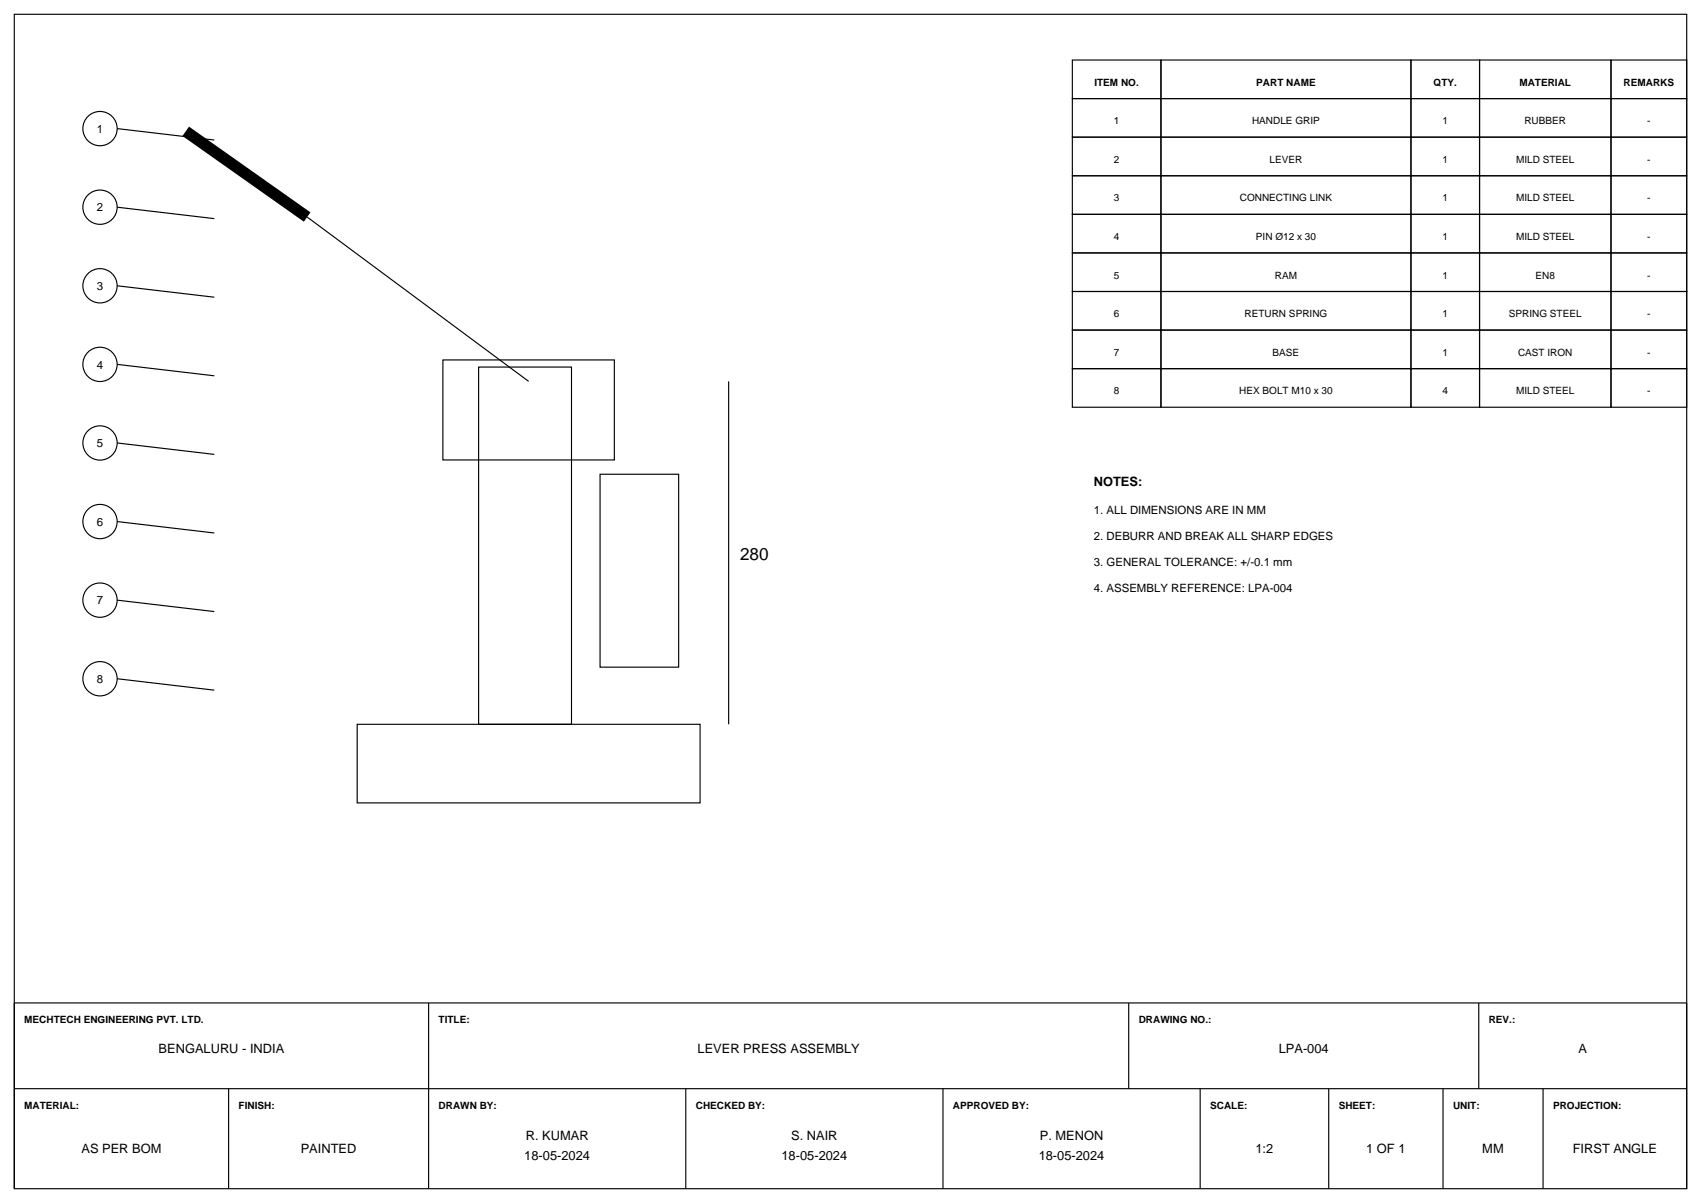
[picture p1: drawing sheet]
<svg xmlns="http://www.w3.org/2000/svg" width="420mm" height="297mm" viewBox="0 0 420 297" stroke-linecap="round" stroke-linejoin="round" font-family="sans-serif">
<g fill="none" stroke="#000" stroke-width=".28">
<path d="M3.5 3.5h413v290h-413zM264.8 14.8h21.9v9.5h-21.9zM286.7 14.8h61.7v9.5h-61.7zM348.4 14.8h16.9v9.5h-16.9zM365.3 14.8h32.5v9.5h-32.5zM397.8 14.8h18.7v9.5h-18.7zM28.9 31.8l24 2.8M264.8 24.3h21.9v9.6h-21.9zM264.8 33.9h21.9v9.5h-21.9zM286.7 24.3h61.7v9.6h-61.7zM286.7 33.9h61.7v9.5h-61.7zM348.4 24.3h16.9v9.6h-16.9z"/>
<path d="M348.4 33.9h16.9v9.5h-16.9zM365.3 24.3h32.5v9.6h-32.5zM365.3 33.9h32.5v9.5h-32.5zM397.8 24.3h18.7v9.6h-18.7zM397.8 33.9h18.7v9.5h-18.7zM28.9 51.2l24 2.8M75.8 53.6l54.7 40.6M264.8 43.4h21.9v9.5h-21.9zM264.8 52.9h21.9v9.5h-21.9zM286.7 43.4h61.7v9.5h-61.7zM286.7 52.9h61.7v9.5h-61.7zM348.4 43.4h16.9v9.5h-16.9z"/>
<path d="M348.4 52.9h16.9v9.5h-16.9zM365.3 43.4h32.5v9.5h-32.5zM365.3 52.9h32.5v9.5h-32.5zM397.8 43.4h18.7v9.5h-18.7zM397.8 52.9h18.7v9.5h-18.7zM28.9 70.6l24 2.8M264.8 62.4h21.9v9.6h-21.9zM264.8 72h21.9v9.5h-21.9zM286.7 62.4h61.7v9.6h-61.7zM286.7 72h61.7v9.5h-61.7zM348.4 62.4h16.9v9.6h-16.9zM348.4 72h16.9v9.5h-16.9z"/>
<path d="M365.3 62.4h32.5v9.6h-32.5zM365.3 72h32.5v9.5h-32.5zM397.8 62.4h18.7v9.6h-18.7zM397.8 72h18.7v9.5h-18.7zM28.9 90l24 2.8M109.4 88.9h42.3v24.7h-42.3zM118.2 90.6h22.9v88.2h-22.9zM179.9 94.2v84.6M264.8 81.5h21.9v9.5h-21.9zM264.8 91h21.9v9.5h-21.9zM286.7 81.5h61.7v9.5h-61.7zM286.7 91h61.7v9.5h-61.7z"/>
<path d="M348.4 81.5h16.9v9.5h-16.9zM348.4 91h16.9v9.5h-16.9zM365.3 81.5h32.5v9.5h-32.5zM365.3 91h32.5v9.5h-32.5zM397.8 81.5h18.7v9.5h-18.7zM397.8 91h18.7v9.5h-18.7zM28.9 109.4l24 2.8M148.2 117.1h19.4v47.6h-19.4zM28.9 128.8l24 2.8M28.9 148.2l24 2.8M28.9 167.6l24 2.8M88.2 178.8h84.7v19.4h-84.7z"/>
<path d="M105.8 247.6v45.9M278.7 247.6v21.2M365.1 247.6v21.2M3.5 268.8h413M56.4 268.8v24.7M169.3 268.8v24.7M232.8 268.8v24.7M296.3 268.8v24.7M328.1 268.8v24.7M356.3 268.8v24.7M381 268.8v24.7M3.5 293.5v-45.9h413v45.9"/>
<circle cx="24.7" cy="31.8" r="4.2"/>
<circle cx="24.7" cy="51.2" r="4.2"/>
<circle cx="24.7" cy="70.6" r="4.2"/>
<circle cx="24.7" cy="90" r="4.2"/>
<circle cx="24.7" cy="109.4" r="4.2"/>
<circle cx="24.7" cy="128.8" r="4.2"/>
<circle cx="24.7" cy="148.2" r="4.2"/>
<circle cx="24.7" cy="167.6" r="4.2"/>
</g>
<path d="M45.9 32.4l29.9 21.2" fill="none" stroke="#000" stroke-width="2.8" stroke-linecap="butt"/>
<text font-size="4.2" x="182.7" y="138.3">280</text>
<g font-size="3.2">
<text x="270.1" y="119.9">NOTES:</text>
<text x="39.2" y="260">BENGALURU - INDIA</text>
<text x="172.2" y="260">LEVER PRESS ASSEMBLY</text>
<text x="315.7" y="260">LPA-004</text>
<text x="389.7" y="260">A</text>
<text x="129.8" y="281.5">R. KUMAR</text>
<text x="195.3" y="281.5">S. NAIR</text>
<text x="256.7" y="281.5">P. MENON</text>
<text x="20.1" y="284.7">AS PER BOM</text>
<text x="74.3" y="284.7">PAINTED</text>
<text x="129.5" y="286.4">18-05-2024</text>
<text x="193" y="286.4">18-05-2024</text>
<text x="256.5" y="286.4">18-05-2024</text>
<text x="310" y="284.7">1:2</text>
<text x="337.3" y="284.7">1 OF 1</text>
<text x="366" y="284.7">MM</text>
<text x="388.3" y="284.7">FIRST ANGLE</text>
</g>
<g font-size="2.8">
<text x="23.9" y="32.8">1</text>
<text x="23.9" y="52.2">2</text>
<text x="23.9" y="71.6">3</text>
<text x="23.9" y="91">4</text>
<text x="23.9" y="110.4">5</text>
<text x="23.9" y="129.8">6</text>
<text x="270.1" y="127">1. ALL DIMENSIONS ARE IN MM</text>
<text x="270.1" y="133.3">2. DEBURR AND BREAK ALL SHARP EDGES</text>
<text x="270.1" y="139.7">3. GENERAL TOLERANCE: +/-0.1 mm</text>
<text x="23.9" y="149.2">7</text>
<text x="270.1" y="146">4. ASSEMBLY REFERENCE: LPA-004</text>
<text x="23.9" y="168.6">8</text>
</g>
<g font-size="2.5">
<text x="270.2" y="21.2">ITEM NO.</text>
<text x="310.2" y="21.2">PART NAME</text>
<text x="354" y="21.2">QTY.</text>
<text x="375.2" y="21.2">MATERIAL</text>
<text x="400.9" y="21.2">REMARKS</text>
<text x="275" y="30.7">1</text>
<text x="309.1" y="30.7">HANDLE GRIP</text>
<text x="356.2" y="30.7">1</text>
<text x="376.4" y="30.7">RUBBER</text>
<text x="406.7" y="30.7">-</text>
<text x="275" y="40.2">2</text>
<text x="313.5" y="40.2">LEVER</text>
<text x="356.2" y="40.2">1</text>
<text x="374.3" y="40.2">MILD STEEL</text>
<text x="406.7" y="40.2">-</text>
<text x="275" y="49.7">3</text>
<text x="306.1" y="49.7">CONNECTING LINK</text>
<text x="356.2" y="49.7">1</text>
<text x="374.3" y="49.7">MILD STEEL</text>
<text x="406.7" y="49.7">-</text>
<text x="275" y="59.3">4</text>
<text x="310.1" y="59.3">PIN Ø12 x 30</text>
<text x="356.2" y="59.3">1</text>
<text x="374.3" y="59.3">MILD STEEL</text>
<text x="406.7" y="59.3">-</text>
<text x="275" y="68.8">5</text>
<text x="314.8" y="68.8">RAM</text>
<text x="356.2" y="68.8">1</text>
<text x="379.1" y="68.8">EN8</text>
<text x="406.7" y="68.8">-</text>
<text x="275" y="78.3">6</text>
<text x="307.3" y="78.3">RETURN SPRING</text>
<text x="356.2" y="78.3">1</text>
<text x="372.6" y="78.3">SPRING STEEL</text>
<text x="406.7" y="78.3">-</text>
<text x="275" y="87.8">7</text>
<text x="314.2" y="87.8">BASE</text>
<text x="356.2" y="87.8">1</text>
<text x="374.8" y="87.8">CAST IRON</text>
<text x="406.7" y="87.8">-</text>
<text x="275" y="97.4">8</text>
<text x="306" y="97.4">HEX BOLT M10 x 30</text>
<text x="356.2" y="97.4">4</text>
<text x="374.3" y="97.4">MILD STEEL</text>
<text x="406.7" y="97.4">-</text>
<text x="6" y="252.6">MECHTECH ENGINEERING PVT. LTD.</text>
<text x="108.3" y="252.6">TITLE:</text>
<text x="281.2" y="252.6">DRAWING NO.:</text>
<text x="367.6" y="252.6">REV.:</text>
<text x="6" y="273.7">MATERIAL:</text>
<text x="58.9" y="273.7">FINISH:</text>
<text x="108.3" y="273.7">DRAWN BY:</text>
<text x="171.8" y="273.7">CHECKED BY:</text>
<text x="235.3" y="273.7">APPROVED BY:</text>
<text x="298.8" y="273.7">SCALE:</text>
<text x="330.6" y="273.7">SHEET:</text>
<text x="358.8" y="273.7">UNIT:</text>
<text x="383.5" y="273.7">PROJECTION:</text>
</g>
</svg>
